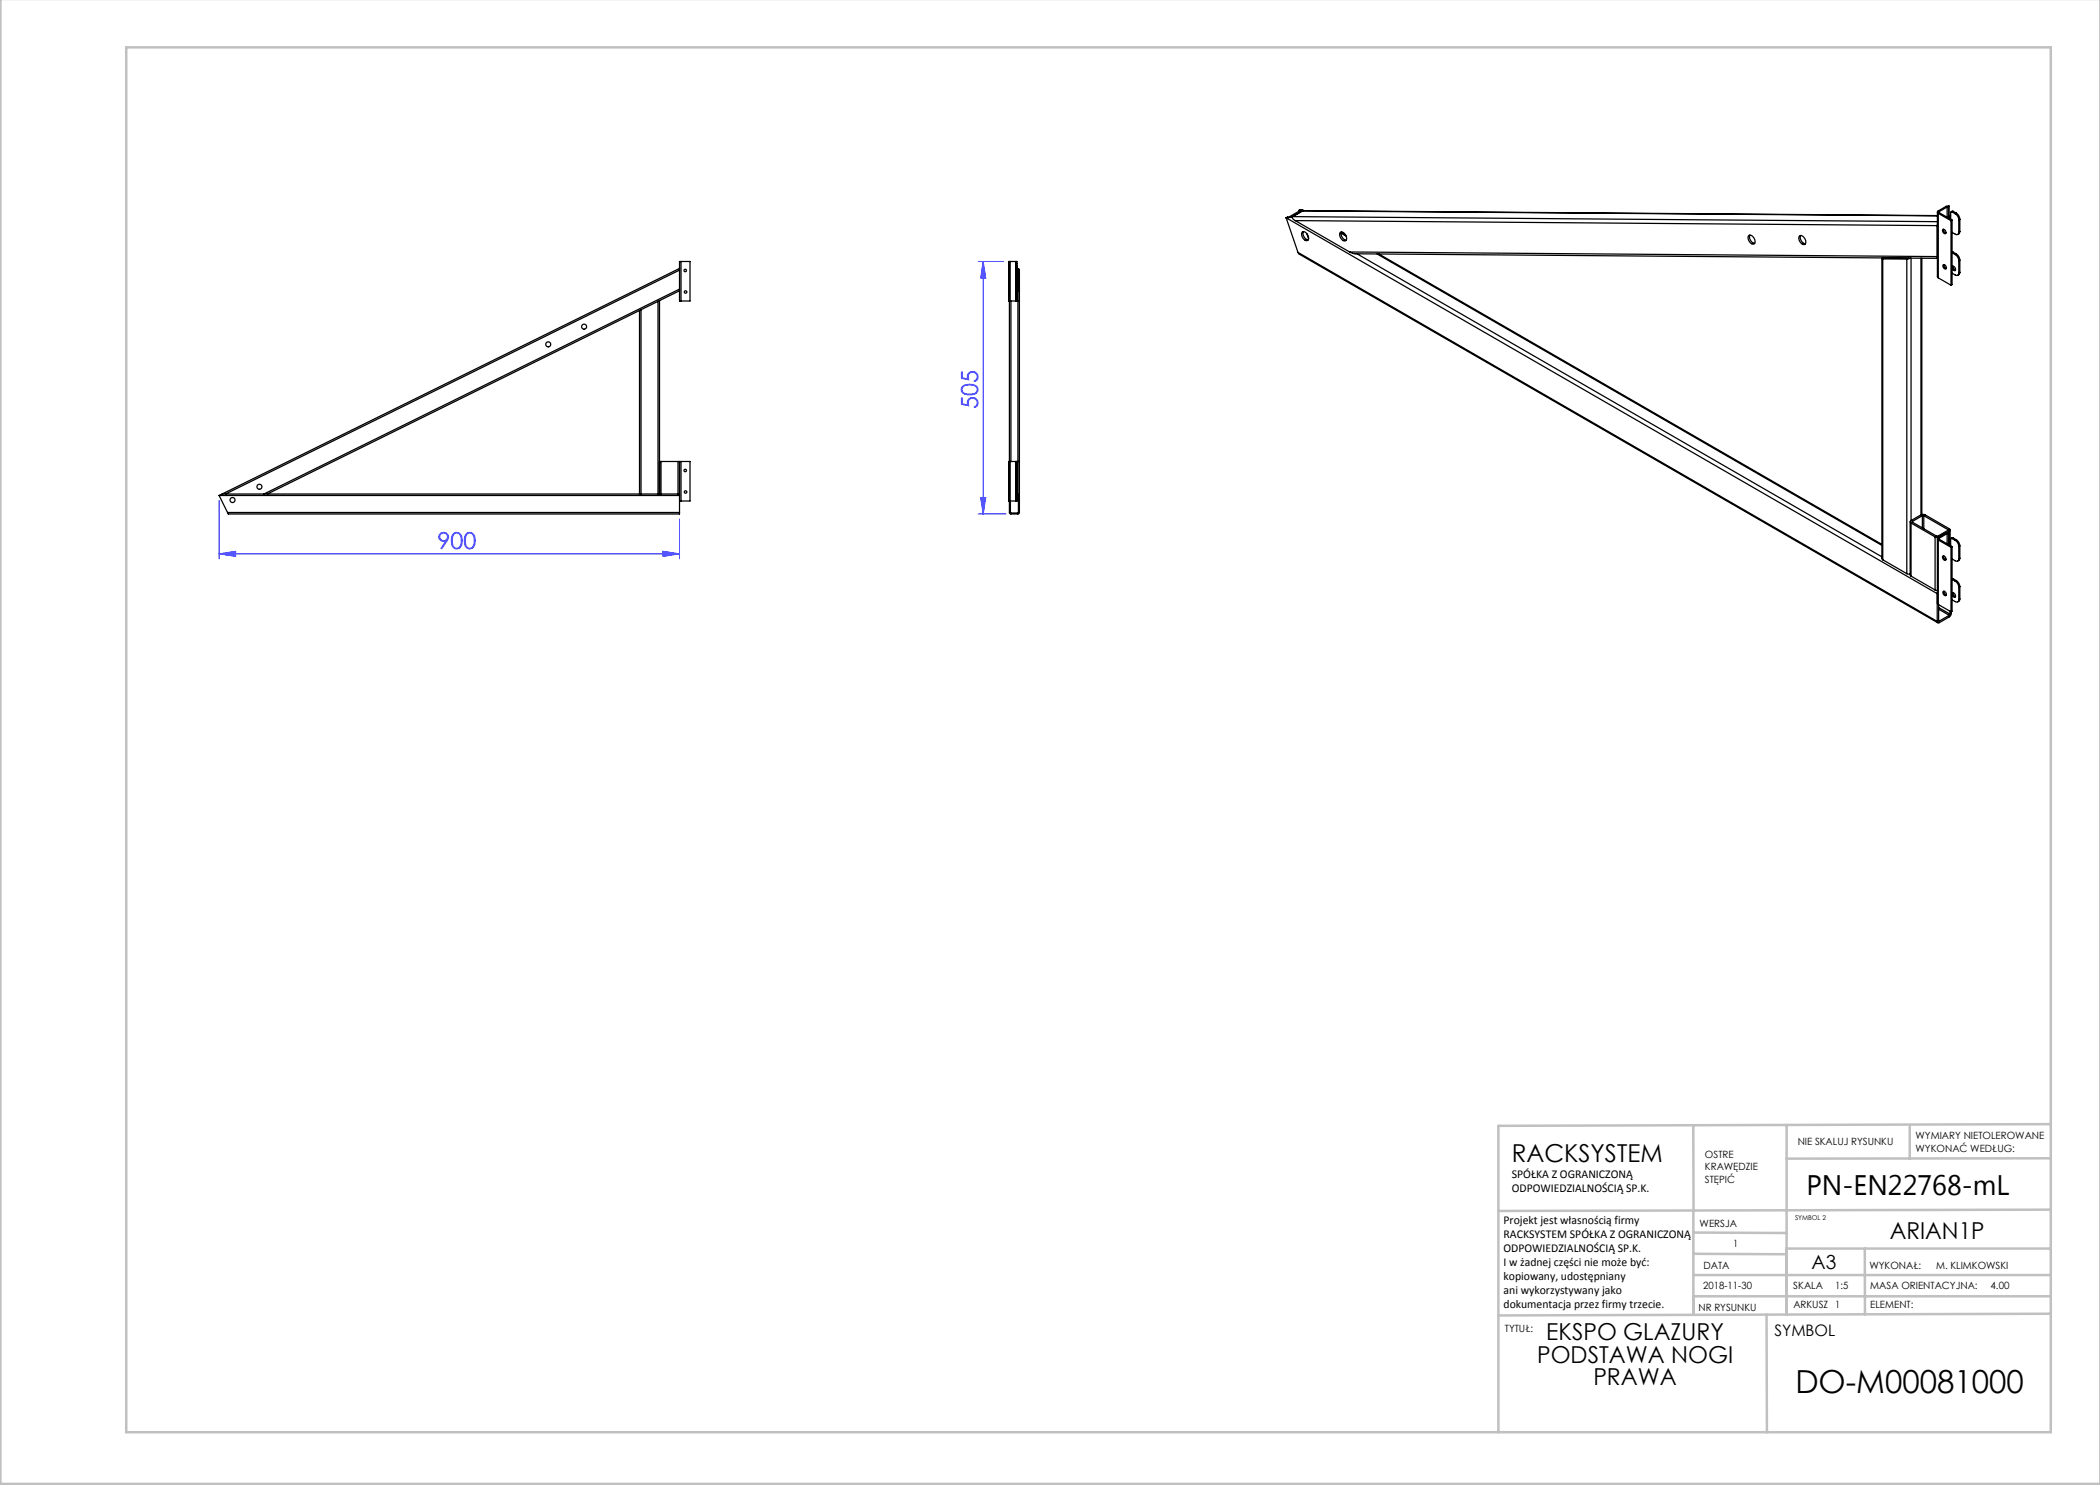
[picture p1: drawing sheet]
<svg xmlns="http://www.w3.org/2000/svg" width="420mm" height="297mm" viewBox="0 0 420 297" stroke-linecap="round" stroke-linejoin="round" font-family="sans-serif">
<path d="M195.6 52.3h5.1M196.6 52.3v50.5M196.6 52.3l.5 3.3h-1zM196.1 99.5h1l-.5 3.3zM43.8 110.8l3.3-.5v1zM43.8 100.1v11.7M43.8 110.8h92.1M132.6 110.3l3.3 .5-3.3 .5zM135.9 103.8v8M195.6 102.8h5.6" fill="none" stroke="#00f" stroke-width=".2"/>
<g fill="none" stroke="#c0c0c0" stroke-width=".5">
<path d="M.1 -.1v296.9h419.9M25.2 9.5h385v276.9h-385zM338.7 225.2v16.9M357.3 225v37.9M382 225.4v6.3M410.1 224.8l-110.4 .4v61.2M410.1 231.7h-52.8M338.7 259.3h71.5M338.7 255h71.5M338.7 250.8l18.6 .1M338.7 246.5l18.6 .1M338.7 242.1v20.9"/>
<path d="M373 249.7v13.2M410.1 241.9l-110.4 .3M410.2 249.7h-52.9v13.2M353.3 262.9l.1 23.5M410.2 262.7l-110.5 .4"/>
</g>
<g fill="#00f">
<path d="M43.8 110.8l3.3-.5v1zM132.6 110.3l3.3 .5-3.3 .5z"/>
<path d="M196.1 99.5h1l-.5 3.3zM196.6 52.3l.5 3.3h-1z"/>
</g>
<g fill="none" stroke="#000" stroke-width=".25">
<path d="M135.9 57.8v2.4h.3M135.9 54v3.8M135.9 58.2l-4 1.9M135.9 57.8l-83.1 41M135.9 54l-90.8 44.8M135.9 53.7l-91.5 45.1M136.2 52.3h-.3v1.7M136.2 52.3v7.9M136.2 52.3h1.8v7.9h-1.8M201.9 52.3h.1M201.9 52.3v50.2l.2 .3h1.5l.3-.2v-3.5l-.3-.3M201.9 52.3h-.2v7.9h.2"/>
<path d="M202 52.3h1.1M202 52.3v7.9M203.1 52.3h.2M203.1 52.3v7.9M203.3 52.3v1.5M203.3 52.3h.1v.4M203.3 54.7v.5M203.3 53.2v-.5h.1v.5M203.3 58.2v-.5h.1v.5M203.3 59.7v.5M203.3 55.2v3.6M203.3 54.7h.1"/>
<path d="M203.3 53.2h.1M203.3 53.2v1.5M203.3 58.2v1.5M203.3 58.2h.1M203.3 59.7h.1M203.4 55.2v2.5M203.4 54.7v.5h-.1M203.4 59.7v.5h-.1M203.4 53.7h.3l.2 .3v44.8h-.3M203.4 53.2v1.5M203.4 58.2v1.5M203.4 58.2h.2"/>
<path d="M203.4 57.9h.2M203.4 53.9h.2M203.6 53.9l.1 .1-.1 3.9M203.6 53.9v4M203.6 58.2v40.6M203.9 57.8l-.3 .4M257.2 43.6h.1M257.2 43.6l2.4 6.9M257.2 43.6l130.2 75.1M257.5 43.4l-.3 .2M257.5 43.4h.1M258.5 43.3a.6 .6 0 0 0 .5 .8"/>
<path d="M258.5 43.3l-1.3 .3M258.5 43.3l129 1M259 44.1l128.4 1M259 44.1l10.9 6.3M259.6 50.5l.3 .3 127.7 73.8M259.6 50.5l127.8 73.8M259.8 42.1v.1M259.8 42.1h.1M259.8 42.1l.1 .1M259.9 42.2l-2 1.1-.4 .1M260.1 41.9l-.3 .2M260.1 41.9h.1"/>
<path d="M260.1 41.9a.29 .29 0 0 1 .3 0 .29 .29 0 0 1 .2 .2l-.1 .1M260.4 46.4a1.12 1.12 0 0 1 1.2 1.6 .84 .84 0 0 1-1.2-.8l-.1-.4zM260.5 42.2l-2 1.1M260.5 42.2l127 1M260.5 42l.3 .1M260.7 46.3a1.32 1.32 0 0 0 .9 1.7M260.8 42.1l-.3 .1M260.8 42.1l126.7 1M261.4 46.7l.3 1.1M268 46.5a1.12 1.12 0 0 1 1.3 1.5 .84 .84 0 0 1-1.3-.7l-.1-.5zM268.2 46.6l1 .6M268.2 46.5l.9 .5"/>
<path d="M268.3 46.4a1.32 1.32 0 0 0 .9 1.6M269.9 50.4l1.1 .4 116.5 .9M269.9 50.4l117.5 .9M271.4 50.8l105 60.6M275.4 50.8l101 58.3M275.8 50.8l100.6 58.1M349.7 47.1a1.12 1.12 0 0 1 1.2 1.6 .84 .84 0 0 1-1.2-.8l-.1-.4zM350 47a1.32 1.32 0 0 0 .9 1.7M359.9 47.2a1.12 1.12 0 0 1 1.2 1.5 .84 .84 0 0 1-1.3-.7v-.5zM360.1 47.1a1.32 1.32 0 0 0 1 1.7M376.4 51.7v60l.2 .3M376.5 51.6l-.1 .1 .2 .1"/>
<path d="M376.6 51.8h4.8M376.6 51.8v60.2M376.8 51.6h.1M378.8 51.6h.1M379.1 51.6h.1M381.4 51.8v62.9M381.8 51.6l-.2 .1M382.1 51.6l-.7 .2M382.2 51.6v52.5M384.2 51.6v51.4M384.4 51.6v51.3M387.4 51.3l.1 .2"/>
<path d="M387.4 45.1v6.2M387.5 42.4v12.9l.2 .3M387.5 44.9l-.1 .2M387.7 42.2a.26 .26 0 0 0-.2 .2 .26 .26 0 0 0 .2 .3M387.7 42.7v12.9M387.7 42.7l2.5 1.4M387.7 55.6l2.5 1.4M387.7 42.2l.2 .1M387.9 42.3v.2M387.9 42.5l2.5 1.5M387.9 42.5l-.2 .2M388.6 45.9a.51 .51 0 0 1 .5 .3 .51 .51 0 0 1-.1 .6l-.4-.4-.1-.3z"/>
<path d="M388.7 52.9a.51 .51 0 0 1 .5 .3 .51 .51 0 0 1-.1 .6l-.4-.3-.1-.3zM388.7 45.8l.1 .5 .4 .3M388.8 52.9l.1 .5 .4 .3M389.2 41.3l-1.5 .9M389.2 41.3l.2 .1M389.4 41.4l-1.5 .9M389.4 41.4v2M389.7 41.4h-.3M389.7 41.4v2.2M389.8 41.2l-.6 .1M389.8 43.6l.3 .1M389.8 43.6l.2 .1"/>
<path d="M389.8 43.1h.2M389.8 43.2h.1M389.8 41.2l-.1 .2M389.8 43.6v.1M389.8 41.2v2.4M389.9 43.7h.1M390 43.7h.1M390.1 43.7v.1M390.1 43.7l-.1 .1M390.1 43.2h-.3M390.2 44.1v12.9M390.4 42.4l-.3 .1v1.4"/>
<path d="M390.4 50.4h.2M390.4 44v12.9l-.2 .1M390.4 44l-.2 .1M390.4 42.4l.6 .4M390.5 53.3a.51 .51 0 0 1 .5 .3 .51 .51 0 0 1-.1 .6l-.4-.4-.1-.3zM390.6 42.3l-.4 .1M390.6 42.3l-.2 .1M390.6 42.3l.7 .3M390.6 50.4l-.2 .2 .6 .3M390.6 50.4l.7 .4M390.6 53.2l.1 .5 .4 .3M391 42.8a1.56 1.56 0 0 1 .8 1.2"/>
<path d="M391 50.9a1.56 1.56 0 0 1 .8 1.2M391.3 42.6a1.56 1.56 0 0 1 .7 1.3M391.3 50.8a1.56 1.56 0 0 1 .7 1.2M391.3 42.6l-.3 .2M391.3 50.8l-.3 .1M391.8 46.4a.43 .43 0 0 1-.3 .5 .43 .43 0 0 1-.5-.1l-.6-.3M391.8 54.6a.43 .43 0 0 1-.3 .5 .43 .43 0 0 1-.5-.1l-.6-.4M391.8 44v2.4M391.8 52.1v2.5M392 46.3l-.2 .4-.3 .2M392 54.5l-.2 .4-.3 .2M392 43.9l-.2 .1"/>
<path d="M392 46.3l-.2 .1M392 43.9v2.4M392 52v2.5M392 52l-.2 .1M392 54.5l-.2 .1M127.9 62.1v36.7M127.9 62.1l-74.4 36.7M128.2 61.9l-.3 .2M128.2 61.9v36.9M131.6 60.3v38.5M131.6 60.3l-3.4 1.6M131.9 60.1l-.3 .2"/>
<path d="M131.9 60.1v38.7M201.9 60.2h.1M201.9 60.2v.1M202 60.2h1.1M202.2 60.2v32.1M203.1 60.2h.2M203.4 60.1l.5 .2M43.8 99.1l1.7 3.4M43.8 99.1h.1M43.8 99.1h92.1M44.4 98.8h.7M44.4 98.8l-.6 .3"/>
<path d="M45.1 98.8h7.7M52.8 98.8h.7M53.5 98.8h74.4M127.9 98.8h.3M128.2 98.8h3.4M131.6 98.8h.3M131.9 98.8h.3M131.9 92.3h.3M132.2 92.3h3.4M132.2 98.8h3.4M132.2 92.3v6.5M135.6 92.3h.3"/>
<path d="M135.6 98.8h.3M135.6 92.3v6.5M135.9 92.3h.3M135.9 92.3v6.8M135.9 99.1v3.4M136.2 92.3v7.9M136.2 92.3h1.8v7.9h-1.8M202 92.3h-.3v7.9h.3M202 92.3h1.1M202 92.3v7.9M203.1 92.3h.2M203.1 92.3v7.9"/>
<path d="M203.3 92.3v1.5M203.3 92.3h.6M203.3 94.7v.5M203.3 98.2v-.5h.1v.5M203.3 93.2v-.5h.1v.5M203.3 99.7v.5M203.3 95.2v3.6M203.3 93.2v1.5M203.3 98.2v1.5M203.3 94.7h.1M203.3 93.2h.1M203.3 98.2h.1"/>
<path d="M203.3 99.7h.1M203.4 92.3v.4M203.4 95.2v2.5M203.4 94.7v.5h-.1M203.4 99.7v.5h-.1M203.4 99l.3 .1-.1 3.5h-1.5v-2.4M203.4 98.8h.2M203.4 93.2v1.5M203.4 98.2v1.5M45.5 102.5l.2 .3h90.2v-.3M45.5 102.5h90.4M135.9 100.2h.3"/>
<path d="M202 100.2h1.1M203.1 100.2h.2M376.6 112l4.8 2.7M381.4 114.7l.6 .1M382 104.4v10.6l.2 .2M382.2 104.1a.26 .26 0 0 0-.2 .3 .26 .26 0 0 0 .2 .2M382.2 104.6l4.8 2.8M382.2 115.2l4.8 2.8M382.2 104.6v10.6M382.5 104.3v.1M382.5 104.4l4.9 2.8 2.2-1.1M384.2 103l.4-.1 .4 .1 4.8 2.7a.26 .26 0 0 1 .2 .3 .26 .26 0 0 1-.2 .2"/>
<path d="M384.2 103l-2 1.1M384.5 103.1h.3M384.5 103.1l-2 1.2M384.5 103.1v2.5M384.8 103.1l4.8 2.8M384.8 103.1v2.6M387 107.4l.4 .1 .5-.1M387 118l.5 .1M387 107.4v10.6M387.4 118.7v5.6M387.5 107.7v13l.2 .2M387.5 118.5l-.1 .2"/>
<path d="M387.7 107.5a.26 .26 0 0 0-.2 .3 .26 .26 0 0 0 .2 .2M387.7 108v12.9M387.7 108l2.5 1.5M387.7 107.5l.2 .1M387.9 107.6v.3M387.9 107.9l2.5 1.4M387.9 107.9l-.2 .1M388.6 111.2a.51 .51 0 0 1 .5 .3 .51 .51 0 0 1-.1 .6l-.4-.3-.1-.4zM388.7 118.3a.51 .51 0 0 1 .5 .3 .51 .51 0 0 1-.1 .5l-.4-.3-.1-.3zM388.7 111.2l.1 .4 .4 .4M388.8 118.2l.1 .5 .4 .3M389.4 106.7l-1.5 .9"/>
<path d="M389.4 106.7v2.1M389.6 105.9v.2M389.7 106.7h-.3M389.7 106.7v2.2M389.8 106.5l-.6 .1 .2 .1M389.8 109l.3 .1M389.8 106.5v2.5M389.8 106.5l-.1 .2M389.8 109h.1M389.8 106.2l-2.1 1.3M389.8 106.2v2.8M390 106v3"/>
<path d="M390.1 109.1h.1M390.1 109.1h-.1M390.2 109.5v12.9M390.4 107.7l-.3 .1v1.4M390.4 115.7l.2 .1M390.4 109.3v12.9l-.2 .2M390.4 109.3l-.2 .2M390.4 107.7l.6 .4M390.5 118.6a.51 .51 0 0 1 .5 .3 .51 .51 0 0 1-.1 .6l-.4-.3-.1-.4zM390.6 107.6l-.4 .1M390.6 107.6l-.2 .1M390.6 107.6l.7 .4"/>
<path d="M390.6 115.8l-.2 .1 .6 .3M390.6 115.8l.7 .3M390.6 118.6l.1 .4 .4 .3M391 108.1a1.56 1.56 0 0 1 .8 1.2M391 116.2a1.56 1.56 0 0 1 .8 1.3M391.3 108a1.56 1.56 0 0 1 .7 1.2M391.3 116.1a1.56 1.56 0 0 1 .7 1.2M391.3 108l-.3 .1M391.3 116.1l-.3 .1M391.8 111.8a.43 .43 0 0 1-.3 .4 .43 .43 0 0 1-.5 0l-.6-.4M391.8 119.9a.43 .43 0 0 1-.3 .5 .43 .43 0 0 1-.5-.1l-.6-.3M391.8 109.3v2.5"/>
<path d="M391.8 117.5v2.4M392 111.6l-.2 .4-.3 .2M392 119.8l-.2 .4-.3 .2M392 109.2v2.4M392 117.3v2.5M392 109.2l-.2 .1M392 111.6l-.2 .2M392 117.3l-.2 .2M392 119.8l-.2 .1M387.7 120.9l2.5 1.5M387.7 124.1l.2 .1M387.7 120.9v3.2"/>
<path d="M387.7 121.5l2.3 1.3M387.7 121.8l2.1 1.3M389.8 123.1l-1.9 1.1M390 122.8l-.2 .3M390 122.2v.6M390.3 122.3l-.1 .6-.3 .4-2 1.2a.26 .26 0 0 1-.3 .1 .26 .26 0 0 1-.2-.3"/>
<circle cx="137" cy="54.1" r=".25"/>
<circle cx="137.1" cy="58.4" r=".25"/>
<circle cx="109.6" cy="68.9" r=".5"/>
<circle cx="116.8" cy="65.3" r=".5"/>
<circle cx="51.9" cy="97.4" r=".5"/>
<circle cx="137" cy="94.1" r=".25"/>
<circle cx="137.1" cy="98.4" r=".25"/>
<circle cx="46.5" cy="100" r=".5"/>
</g>
<text font-size="6.3" x="359.1" y="278.5">DO-M00081000</text>
<text font-size="5.6" x="361.3" y="239.1">PN-EN22768-mL</text>
<text font-size="4.9" x="302.4" y="232.4">RACKSYSTEM</text>
<g font-size="4.7" fill="#00f">
<text x="195.6" y="81.7" transform="rotate(-90 195.6 81.7)">505</text>
<text x="87.5" y="109.8">900</text>
</g>
<g font-size="4.7">
<text x="378" y="247.8">ARIAN1P</text>
<text x="309.3" y="268.1">EKSPO GLAZURY</text>
<text x="307.4" y="272.6">PODSTAWA NOGI</text>
<text x="318.7" y="277.1">PRAWA</text>
</g>
<text font-size="3.9" x="362.3" y="253.8">A3</text>
<text font-size="3.2" x="354.9" y="267.2">SYMBOL</text>
<g font-size="2.4">
<text x="302.4" y="235.6">SPÓŁKA Z OGRANICZONĄ</text>
<text x="302.4" y="238.4">ODPOWIEDZIALNOŚCIĄ SP.K.</text>
<text x="300.7" y="244.7">Projekt jest własnością firmy</text>
<text x="300.7" y="247.5">RACKSYSTEM SPÓŁKA Z OGRANICZONĄ</text>
<text x="300.7" y="250.3">ODPOWIEDZIALNOŚCIĄ SP.K.</text>
<text x="300.7" y="253.1">I w żadnej części nie może być:</text>
<text x="300.7" y="256">kopiowany, udostępniany</text>
<text x="300.7" y="258.8">ani wykorzystywany jako</text>
<text x="300.7" y="261.6">dokumentacja przez firmy trzecie.</text>
</g>
<g font-size="2">
<text x="383.1" y="227.9">WYMIARY NIETOLEROWANE</text>
<text x="341" y="231.6">OSTRE</text>
<text x="359.5" y="228.9">NIE SKALUJ RYSUNKU</text>
<text x="383.1" y="230.4">WYKONAĆ WEDŁUG:</text>
<text x="341" y="234.1">KRAWĘDZIE</text>
<text x="341" y="236.6">STĘPIĆ</text>
<text x="339.9" y="245.4">WERSJA</text>
<text x="346.6" y="249.5">1</text>
<text x="340.6" y="257.7">2018-11-30</text>
<text x="340.7" y="253.8">DATA</text>
<text x="358.7" y="257.7">SKALA</text>
<text x="367" y="257.7">1:5</text>
<text x="373.9" y="253.8">WYKONAŁ:</text>
<text x="374.1" y="257.7">MASA ORIENTACYJNA:</text>
<text x="387.2" y="253.8">M. KLIMKOWSKI</text>
<text x="398.1" y="257.7">4.00</text>
<text x="339.7" y="262.3">NR RYSUNKU</text>
<text x="358.7" y="261.7">ARKUSZ 1</text>
<text x="374.1" y="261.7">ELEMENT:</text>
<text x="301" y="266.4">TYTUŁ:</text>
</g>
<text font-size="1.3" x="359" y="244">SYMBOL 2</text>
</svg>
